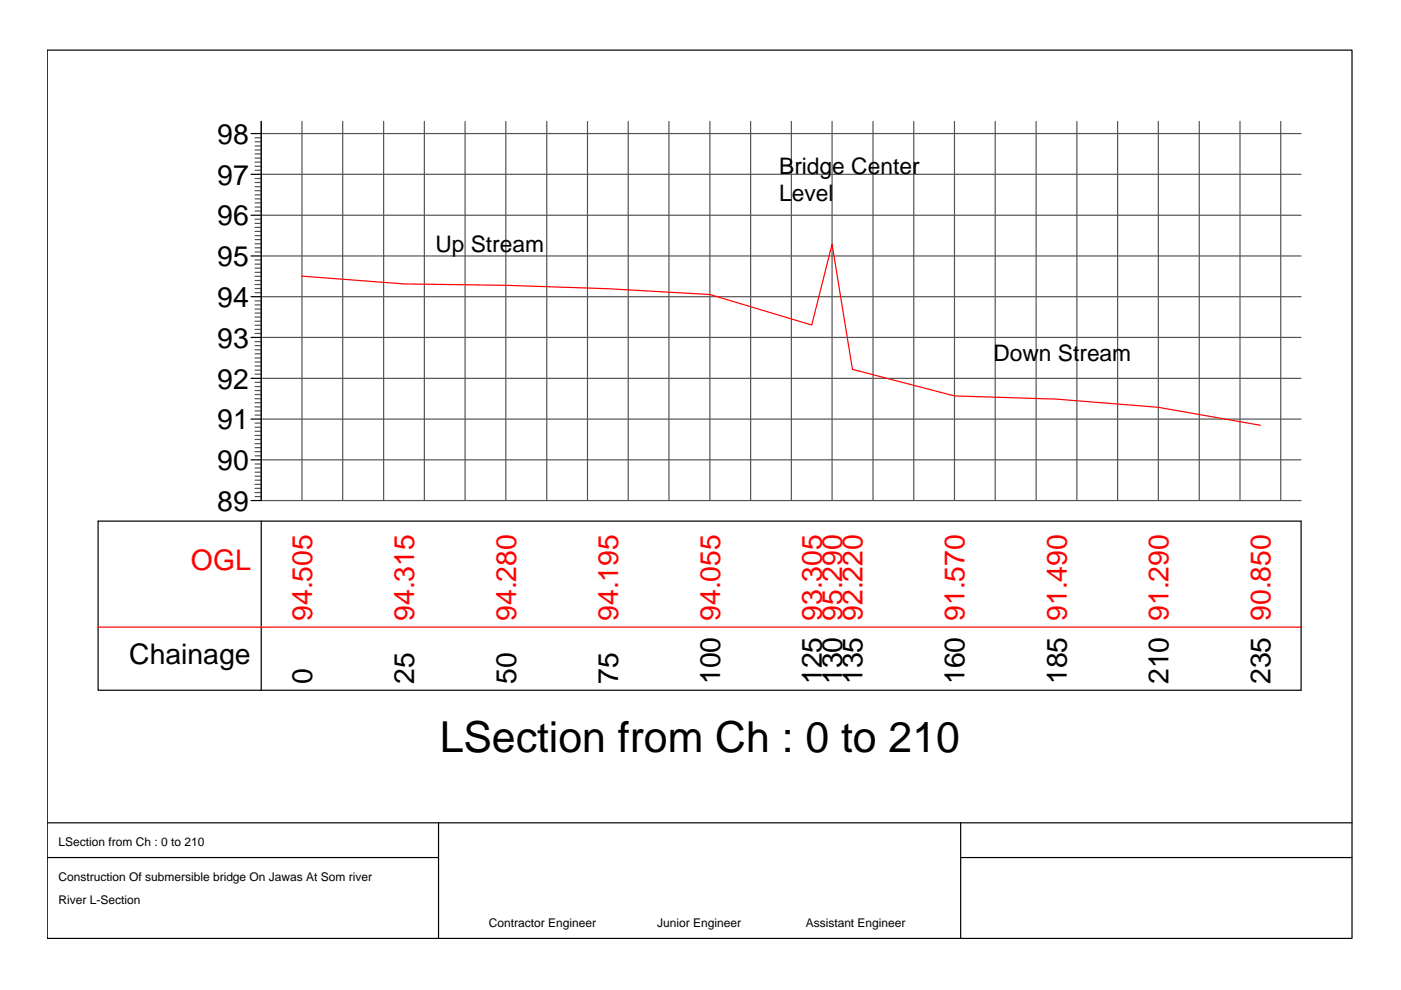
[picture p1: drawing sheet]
<svg xmlns="http://www.w3.org/2000/svg" width="297mm" height="210mm" viewBox="0 0 297 210" stroke-linecap="round" stroke-linejoin="round" font-family="sans-serif">
<!-- layer: Major Scale -->
<g fill="none" stroke="#545454" stroke-width=".25">
<path d="M55.4 25.7v80.4h220.5M55.4 37h220.5M55.4 28.3h220.5M64 25.7v80.4M72.7 25.7v80.4M81.3 25.7v80.4M90 25.7v80.4M98.6 25.7v80.4M107.2 25.7v80.4M115.9 25.7v80.4M124.6 25.7v80.4M133.2 25.7v80.4"/>
<path d="M141.8 25.7v80.4M150.5 25.7v80.4M159.1 25.7v80.4M167.8 25.7v80.4M176.4 25.7v80.4M185.1 25.7v80.4M193.7 25.7v80.4M202.4 25.7v80.4M211 25.7v80.4M219.7 25.7v80.4M228.3 25.7v80.4M237 25.7v80.4"/>
<path d="M245.6 25.7v80.4M254.3 25.7v80.4M262.9 25.7v80.4M271.5 25.7v80.4M55.4 54.3h220.5M55.4 45.6h220.5M55.4 71.5h220.5M55.4 62.9h220.5M55.4 97.5h220.5M55.4 88.9h220.5M55.4 80.2h220.5"/>
</g>
<!-- layer: PageBorder -->
<path d="M10 10.6h276.7v188.4h-276.7zM10 174.5h276.7M93 174.5v24.5M203.7 174.5v24.5M10 181.8h83M203.7 181.8h83" fill="none" stroke="#000" stroke-width=".25"/>
<!-- layer: Minor Scale -->
<g fill="none" stroke="#545454" stroke-width=".25">
<path d="M54.1 39.6h1.3M54.1 38.7h1.3M54.1 37.8h1.3M54.1 36.1h1.3M54.1 35.3h1.3M54.1 34.4h1.3M54.1 33.5h1.3M54.1 32.6h1.3M54.1 31.8h1.3M54.1 30.9h1.3M54.1 30.1h1.3M54.1 29.2h1.3"/>
<path d="M54.1 59.5h1.3M54.1 58.6h1.3M54.1 57.7h1.3M54.1 56.9h1.3M54.1 56h1.3M54.1 55.1h1.3M54.1 53.4h1.3M54.1 52.5h1.3M54.1 51.7h1.3M54.1 50.8h1.3M54.1 50h1.3M54.1 49.1h1.3"/>
<path d="M54.1 48.2h1.3M54.1 47.4h1.3M54.1 46.5h1.3M54.1 44.7h1.3M54.1 43.9h1.3M54.1 43h1.3M54.1 42.2h1.3M54.1 41.3h1.3M54.1 40.4h1.3M54.1 79.3h1.3M54.1 78.5h1.3M54.1 77.6h1.3"/>
<path d="M54.1 76.8h1.3M54.1 75.9h1.3M54.1 75h1.3M54.1 74.2h1.3M54.1 73.3h1.3M54.1 72.4h1.3M54.1 70.7h1.3M54.1 69.9h1.3M54.1 69h1.3M54.1 68.1h1.3M54.1 67.2h1.3M54.1 66.4h1.3"/>
<path d="M54.1 65.5h1.3M54.1 64.6h1.3M54.1 63.8h1.3M54.1 62.1h1.3M54.1 61.2h1.3M54.1 60.3h1.3M54.1 99.2h1.3M54.1 98.4h1.3M54.1 96.6h1.3M54.1 95.8h1.3M54.1 94.9h1.3M54.1 94.1h1.3"/>
<path d="M54.1 93.2h1.3M54.1 92.3h1.3M54.1 91.4h1.3M54.1 90.6h1.3M54.1 89.7h1.3M54.1 88h1.3M54.1 87.1h1.3M54.1 86.3h1.3M54.1 85.4h1.3M54.1 84.5h1.3M54.1 83.7h1.3M54.1 82.8h1.3"/>
<path d="M54.1 82h1.3M54.1 81.1h1.3M54.1 105.3h1.3M54.1 104.4h1.3M54.1 103.5h1.3M54.1 102.7h1.3M54.1 101.8h1.3M54.1 101h1.3M54.1 100.1h1.3"/>
</g>
<!-- layer: Data Table -->
<path d="M53.2 37h2.2M53.2 28.3h2.2M55.4 25.7v80.4h-2.2M53.2 54.3h2.2M53.2 45.6h2.2M53.2 71.5h2.2M53.2 62.9h2.2M53.2 97.5h2.2M53.2 88.9h2.2M53.2 80.2h2.2M20.8 110.5h255.1v35.8h-255.1zM55.4 110.5v35.8" fill="none" stroke="#000" stroke-width=".25"/>
<!-- layer: OGL -->
<path d="M64 58.5l21.7 1.7 21.5 .3 21.7 .7 21.6 1.2 21.6 6.5 4.3-17.1 4.3 26.5 21.7 5.6 21.6 .7 21.6 1.8 21.6 3.8M20.8 133h255.1" fill="none" stroke="#f00" stroke-width=".25"/>
<text font-size="9.1" x="93.2" y="159.3">LSection from Ch : 0 to 210</text>
<g font-size="6">
<text x="46.1" y="30.5">98</text>
<text x="46.1" y="39.2">97</text>
<text x="46.1" y="47.8">96</text>
<text x="46.1" y="56.4">95</text>
<text x="46.1" y="65.1">94</text>
<text x="46.1" y="73.7">93</text>
<text x="46.1" y="82.4">92</text>
<text x="46.1" y="91">91</text>
<text x="46.1" y="99.7">90</text>
<text x="46.1" y="108.3">89</text>
<text x="27.4" y="140.7">Chainage</text>
<text x="66.2" y="145.1" transform="rotate(-90 66.2 145.1)">0</text>
<text x="87.8" y="145.1" transform="rotate(-90 87.8 145.1)">25</text>
<text x="109.4" y="145.1" transform="rotate(-90 109.4 145.1)">50</text>
<text x="131" y="145.1" transform="rotate(-90 131 145.1)">75</text>
<text x="152.7" y="145.1" transform="rotate(-90 152.7 145.1)">100</text>
<text x="174.3" y="145.1" transform="rotate(-90 174.3 145.1)">125</text>
<text x="178.6" y="145.1" transform="rotate(-90 178.6 145.1)">130</text>
<text x="182.9" y="145.1" transform="rotate(-90 182.9 145.1)">135</text>
<text x="204.5" y="145.1" transform="rotate(-90 204.5 145.1)">160</text>
<text x="226.2" y="145.1" transform="rotate(-90 226.2 145.1)">185</text>
<text x="247.7" y="145.1" transform="rotate(-90 247.7 145.1)">210</text>
<text x="269.4" y="145.1" transform="rotate(-90 269.4 145.1)">235</text>
</g>
<g font-size="6" fill="#f00">
<text x="40.5" y="120.9">OGL</text>
<text x="66.2" y="131.7" transform="rotate(-90 66.2 131.7)">94.505</text>
<text x="87.8" y="131.7" transform="rotate(-90 87.8 131.7)">94.315</text>
<text x="109.4" y="131.7" transform="rotate(-90 109.4 131.7)">94.280</text>
<text x="131" y="131.7" transform="rotate(-90 131 131.7)">94.195</text>
<text x="152.7" y="131.7" transform="rotate(-90 152.7 131.7)">94.055</text>
<text x="174.3" y="131.7" transform="rotate(-90 174.3 131.7)">93.305</text>
<text x="178.6" y="131.7" transform="rotate(-90 178.6 131.7)">95.290</text>
<text x="182.9" y="131.7" transform="rotate(-90 182.9 131.7)">92.220</text>
<text x="204.5" y="131.7" transform="rotate(-90 204.5 131.7)">91.570</text>
<text x="226.2" y="131.7" transform="rotate(-90 226.2 131.7)">91.490</text>
<text x="247.7" y="131.7" transform="rotate(-90 247.7 131.7)">91.290</text>
<text x="269.4" y="131.7" transform="rotate(-90 269.4 131.7)">90.850</text>
</g>
<g font-size="4.8">
<text x="165.2" y="36.9">Bridge Center</text>
<text x="165.2" y="42.7">Level</text>
<text x="92.3" y="53.5">Up Stream</text>
<text x="210.6" y="76.6">Down Stream</text>
</g>
<g font-size="2.5">
<text x="12.4" y="179.4">LSection from Ch : 0 to 210</text>
<text x="12.4" y="186.7">Construction Of submersible bridge On Jawas At Som river</text>
<text x="12.4" y="191.6">River L-Section</text>
<text x="103.6" y="196.6">Contractor Engineer</text>
<text x="139.3" y="196.6">Junior Engineer</text>
<text x="170.8" y="196.6">Assistant Engineer</text>
</g>
</svg>
